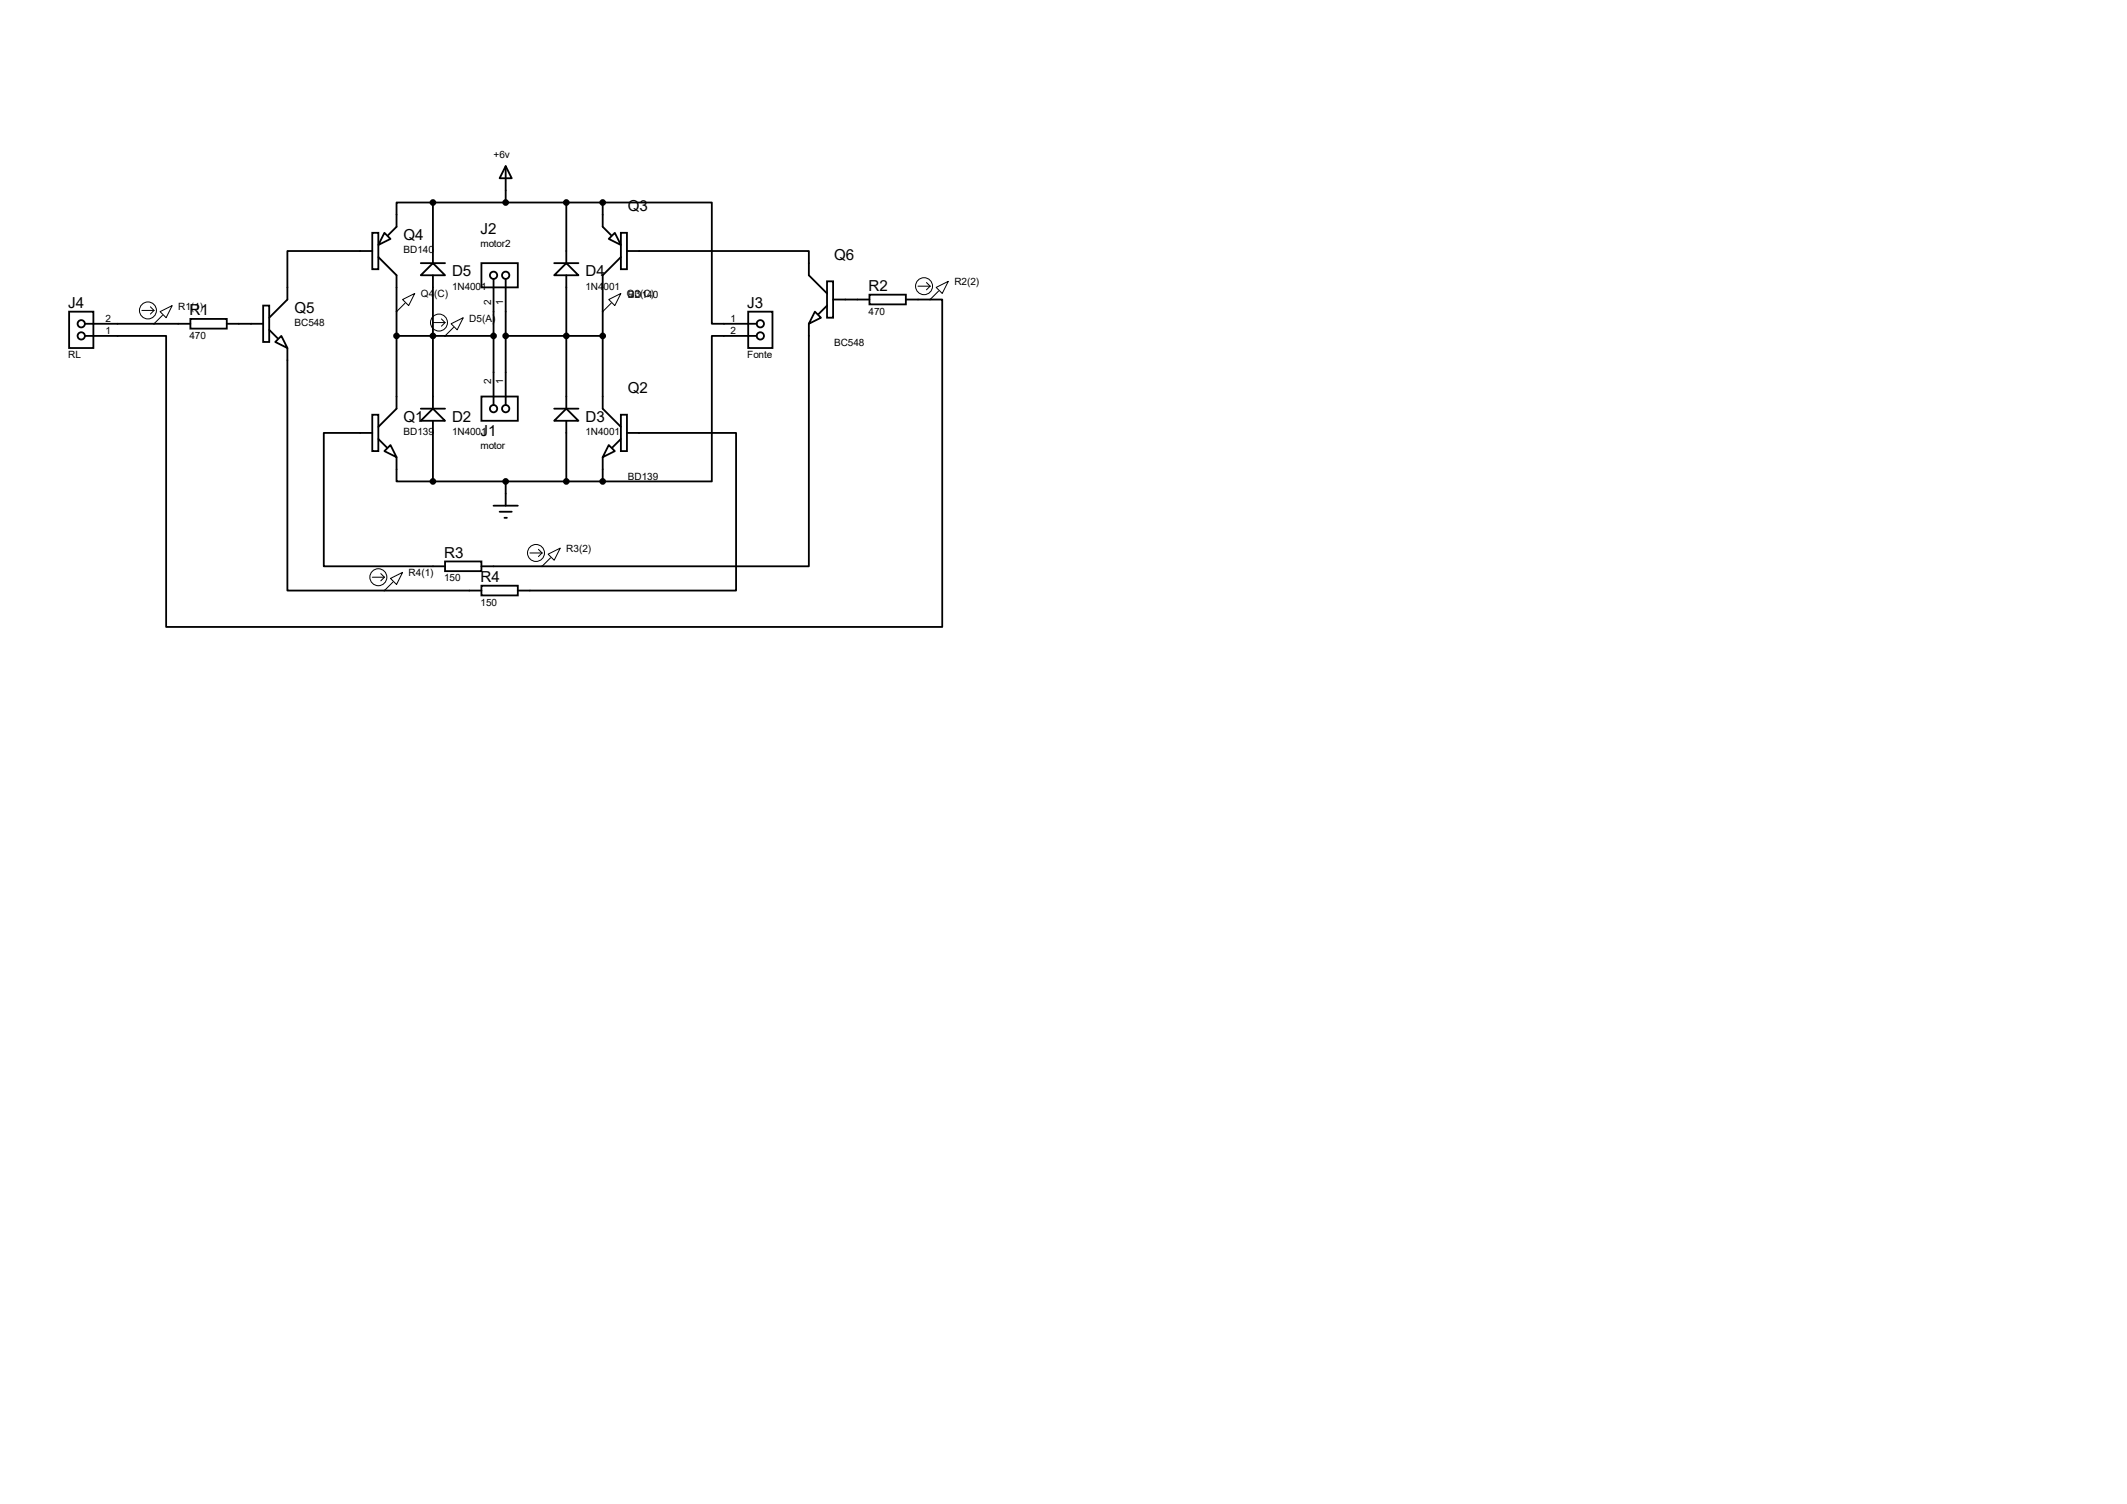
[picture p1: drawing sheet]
<svg xmlns="http://www.w3.org/2000/svg" width="297mm" height="210mm" viewBox="0 0 297 210" stroke-linecap="round" stroke-linejoin="round" font-family="sans-serif">
<g fill="none" stroke="#000" stroke-width=".25">
<path d="M52 32.5h.8v5.1h-.8zM52 35.1h-11.9v6.7l-2.5 2.6M52.8 35.9l2.6 2.5v18.7l-2.6 2.5M53.7 32.5l.8 .9-1.7 .8zM58.8 36.7h3.3M60.5 36.7l1.6 1.7h-3.3zM60.5 28.3h-5.1v3.4l-1.2 1.2M60.5 28.3v8.4M60.5 38.4v18.7M60.5 28.3h23.7M67.2 36.7h5.1v3.4h-5.1zM68.9 38.9v17.7"/>
<path d="M70.6 23.2l.9 1.7h-1.7zM70.6 23.2v5.1M70.6 38.9v17.7M77.4 36.7h3.4M79.1 36.7l1.7 1.7h-3.4zM79.1 28.3v8.4M79.1 38.4v18.7M84.2 28.3h15.2v16.9h6.3M84.2 28.3v3.4l1.1 1.2M85 33.4l.9-.9 .8 1.7zM86.7 32.5h.8v5.1h-.8zM86.7 35.9l-2.5 2.5v18.7l2.5 2.5"/>
<path d="M87.5 35.1h25.4v3.3l2.6 2.6M115.5 39.3h.8v5.1h-.8zM9.7 43.5h3.3v5.1h-3.3zM11.9 45.2h14.7M26.6 44.5h5.1v1.4h-5.1zM31.7 45.2h5M36.7 42.7h.9v5.1h-.9zM37.6 46.1l1.2 1.1M38.4 47.8l.9-.9 .8 1.7zM40.1 48.6v33.9h27.1M52 57.9h.8v5.1h-.8zM55.4 46.9h13.5"/>
<path d="M58.8 57.1h3.3M60.5 57.1l1.6 1.7h-3.3zM60.5 58.8v8.4M67.2 55.4h5.1v3.4h-5.1zM70.6 46.9h13.6M77.4 57.1h3.4M79.1 57.1l1.7 1.7h-3.4zM79.1 58.8v8.4M86.7 57.9h.8v5.1h-.8zM104.5 43.5h3.4v5.1h-3.4zM105.7 46.9h-6.3v20.3h-15.2M112.9 45.2v33.9h-45.7"/>
<path d="M113.8 43.5l.8 .9-1.7 .8zM115.5 42.7l-1.2 1.2M116.3 41.8h5.1M121.4 41.1h5.1v1.4h-5.1zM126.5 41.8h5.1v45.7h-108.4v-40.6h-11.3M52 60.5h-6.8v18.6h16.9M52.8 61.3l1.2 1.2M53.7 63l.8-.9 .9 1.7zM55.4 63.8v3.4h5.1M60.5 67.2h23.7M62.1 78.4h5.1v1.4h-5.1zM68.9 70.6h3.4"/>
<path d="M69.8 71.5h1.7M70.4 72.3h.4M70.6 67.2v3.4M84.2 63.8v3.4M85 62.1l.9 .9-1.7 .8zM86.7 61.3l-1.2 1.2M87.5 60.5h15.3v22h-30.5M67.2 81.8h5.1v1.3h-5.1z"/>
<circle cx="68.9" cy="38.4" r=".51"/>
<circle cx="70.6" cy="38.4" r=".51"/>
<circle cx="11.3" cy="46.9" r=".51"/>
<circle cx="11.3" cy="45.2" r=".51"/>
<circle cx="68.9" cy="57.1" r=".51"/>
<circle cx="70.6" cy="57.1" r=".51"/>
<circle cx="106.2" cy="45.2" r=".51"/>
<circle cx="106.2" cy="46.9" r=".51"/>
</g>
<g fill="#000" stroke="#000" stroke-width=".25">
<circle cx="60.5" cy="28.3" r=".34"/>
<circle cx="70.6" cy="28.3" r=".34"/>
<circle cx="79.1" cy="28.3" r=".34"/>
<circle cx="84.2" cy="28.3" r=".34"/>
<circle cx="55.4" cy="46.9" r=".34"/>
<circle cx="60.5" cy="46.9" r=".34"/>
<circle cx="68.9" cy="46.9" r=".34"/>
<circle cx="70.6" cy="46.9" r=".34"/>
<circle cx="79.1" cy="46.9" r=".34"/>
<circle cx="84.2" cy="46.9" r=".34"/>
<circle cx="60.5" cy="67.2" r=".34"/>
<circle cx="70.6" cy="67.2" r=".34"/>
<circle cx="79.1" cy="67.2" r=".34"/>
<circle cx="84.2" cy="67.2" r=".34"/>
</g>
<g fill="none" stroke="#000" stroke-width=".14">
<path d="M128.2 40h1.7M129.4 39.5l.5 .5M129.9 40l-.5 .5M19.8 43.3h1.7M21 42.8l.5 .5M21.5 43.3l-.5 .6M22.4 43.5l1.6-.8-.8 1.7zM22.7 44l-1.2 1.2M56.2 41.8l1.7-.8-.8 1.7zM56.6 42.3l-1.2 1.2M60.5 45h1.6M61.6 44.5l.5 .5"/>
<path d="M62.1 45l-.5 .6M63 45.2l1.7-.8-.9 1.7zM63.3 45.7l-1.2 1.2M85 41.8l1.7-.8-.8 1.7zM85.3 42.3l-1.1 1.2M130.7 40.1l1.7-.8-.8 1.7zM131.1 40.6l-1.2 1.2M74 77.2h1.7M75.2 76.7l.5 .5M75.7 77.2l-.5 .5M76.5 77.4l1.7-.9-.8 1.7zM76.9 77.9l-1.2 1.2"/>
<path d="M52 80.6h1.7M53.2 80.1l.5 .5M53.7 80.6l-.5 .5M54.5 80.8l1.7-.9-.8 1.7zM54.9 81.3l-1.2 1.2"/>
<circle cx="129" cy="40" r="1.19"/>
<circle cx="20.7" cy="43.3" r="1.19"/>
<circle cx="61.3" cy="45" r="1.19"/>
<circle cx="74.8" cy="77.2" r="1.19"/>
<circle cx="52.8" cy="80.6" r="1.19"/>
</g>
<g font-size="2.1">
<text x="87.7" y="29.5">Q3</text>
<text x="56.3" y="33.5">Q4</text>
<text x="67.1" y="32.6">J2</text>
<text x="63.1" y="38.6">D5</text>
<text x="81.7" y="38.6">D4</text>
<text x="116.5" y="36.2">Q6</text>
<text x="121.3" y="40.6">R2</text>
<text x="9.5" y="43">J4</text>
<text x="26.5" y="44">R1</text>
<text x="41.1" y="43.6">Q5</text>
<text x="104.4" y="43">J3</text>
<text x="56.3" y="58.9">Q1</text>
<text x="63.1" y="58.9">D2</text>
<text x="81.7" y="58.9">D3</text>
<text x="87.7" y="54.9">Q2</text>
<text x="67.1" y="60.8">J1</text>
<text x="62" y="77.9">R3</text>
<text x="67.1" y="81.3">R4</text>
</g>
<g font-size="1.4">
<text x="68.9" y="22.1">+6v</text>
<text x="56.3" y="35.4">BD140</text>
<text x="67.1" y="34.5">motor2</text>
<text x="58.8" y="41.5">Q4(C)</text>
<text x="63.1" y="40.5">1N4001</text>
<text x="81.7" y="40.5">1N4001</text>
<text x="87.5" y="41.5">Q3(C)</text>
<text x="87.7" y="41.6">BD140</text>
<text x="133.3" y="39.8">R2(2)</text>
<text x="14.7" y="46.7">1</text>
<text x="14.7" y="45">2</text>
<text x="24.9" y="43.2">R1(1)</text>
<text x="26.5" y="47.3">470</text>
<text x="41.1" y="45.6">BC548</text>
<text x="65.5" y="44.9">D5(A)</text>
<text x="68.6" y="42.6" transform="rotate(-90 68.6 42.6)">2</text>
<text x="70.3" y="42.6" transform="rotate(-90 70.3 42.6)">1</text>
<text x="102" y="45">1</text>
<text x="102" y="46.7">2</text>
<text x="121.3" y="43.9">470</text>
<text x="9.5" y="50">RL</text>
<text x="68.6" y="53.7" transform="rotate(-90 68.6 53.7)">2</text>
<text x="70.3" y="53.7" transform="rotate(-90 70.3 53.7)">1</text>
<text x="104.4" y="50">Fonte</text>
<text x="116.5" y="48.3">BC548</text>
<text x="56.3" y="60.8">BD139</text>
<text x="63.1" y="60.8">1N4001</text>
<text x="67.1" y="62.7">motor</text>
<text x="81.7" y="60.8">1N4001</text>
<text x="87.7" y="67">BD139</text>
<text x="79.1" y="77.1">R3(2)</text>
<text x="57.1" y="80.5">R4(1)</text>
<text x="62" y="81.2">150</text>
<text x="67.1" y="84.6">150</text>
</g>
</svg>
